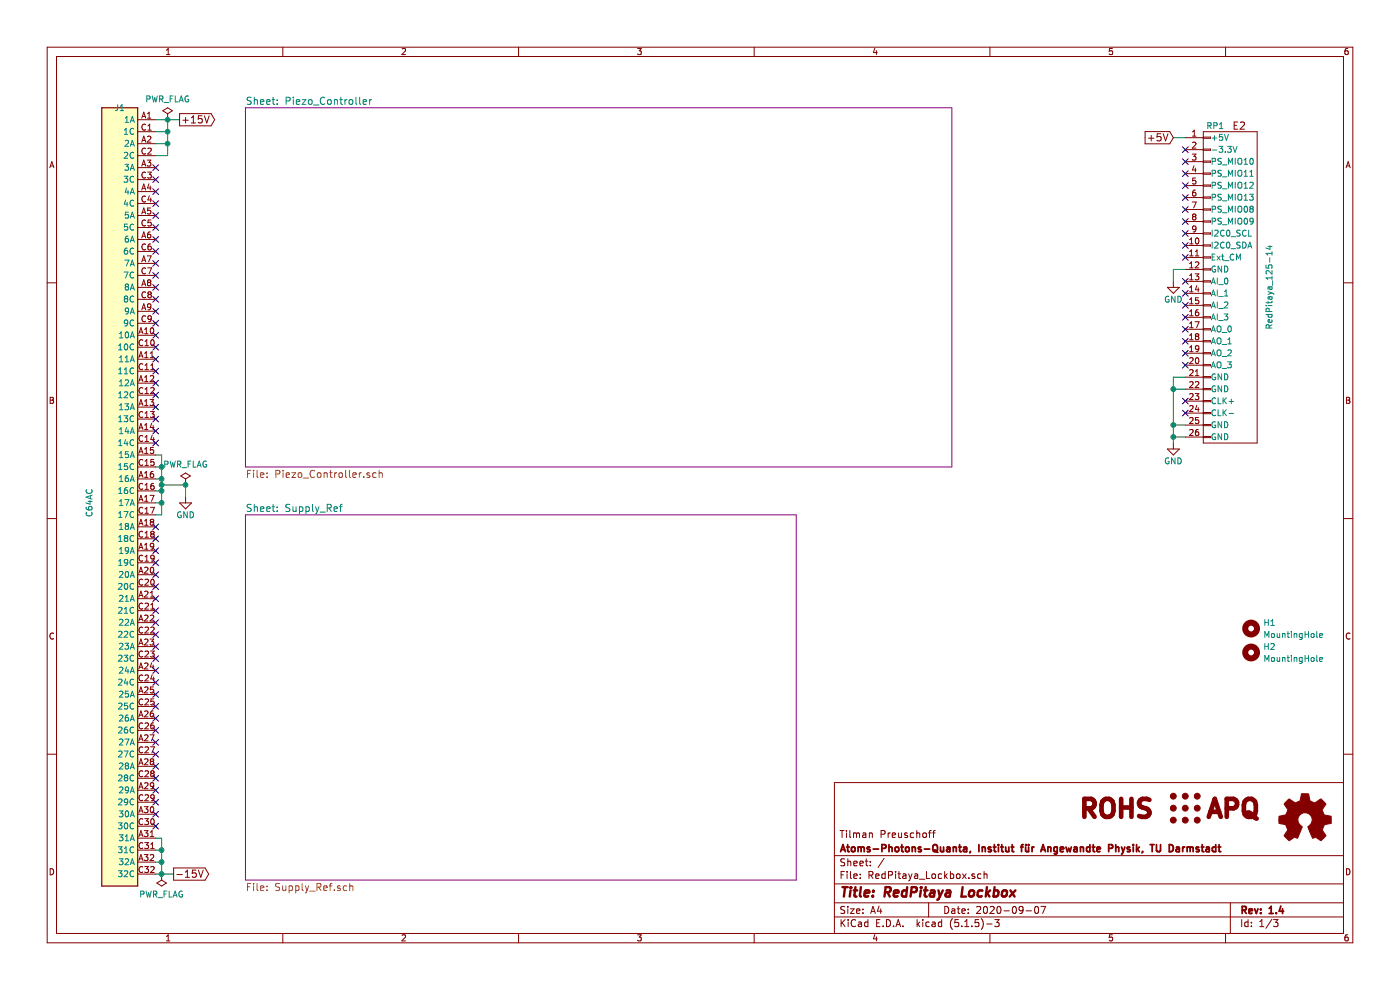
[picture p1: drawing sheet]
EESchema Schematic File Version 4
EELAYER 30 0
EELAYER END
$Descr A4 11693 8268
encoding utf-8
Sheet 1 3
Title "RedPitaya Lockbox"
Date "2020-09-07"
Rev "1.4"
Comp "Atoms-Photons-Quanta, Institut für Angewandte Physik, TU Darmstadt"
Comment1 "Tilman Preuschoff"
Comment2 ""
Comment3 ""
Comment4 ""
$EndDescr
Text GLabel 1500 1000 2    60   Output ~ 0
+15V
Text GLabel 1450 7300 2    60   Output ~ 0
-15V
Wire Wire Line
	1300 7000 1350 7000
Wire Wire Line
	1350 7000 1350 7100
Wire Wire Line
	1300 7300 1350 7300
Connection ~ 1350 7300
Wire Wire Line
	1300 7200 1350 7200
Connection ~ 1350 7200
Wire Wire Line
	1300 7100 1350 7100
Connection ~ 1350 7100
Wire Wire Line
	1400 1300 1300 1300
Wire Wire Line
	1400 1000 1400 1100
Wire Wire Line
	1300 1000 1400 1000
Connection ~ 1400 1000
Wire Wire Line
	1300 1100 1400 1100
Connection ~ 1400 1100
Wire Wire Line
	1300 1200 1400 1200
Connection ~ 1400 1200
Wire Wire Line
	1300 3800 1350 3800
Wire Wire Line
	1350 3800 1350 3900
Wire Wire Line
	1350 4300 1300 4300
Wire Wire Line
	1300 4200 1350 4200
Connection ~ 1350 4200
Wire Wire Line
	1300 4100 1350 4100
Connection ~ 1350 4100
Wire Wire Line
	1300 4000 1350 4000
Connection ~ 1350 4000
Wire Wire Line
	1300 3900 1350 3900
Connection ~ 1350 3900
Wire Wire Line
	1550 4050 1550 4150
Wire Wire Line
	1550 4050 1350 4050
Connection ~ 1350 4050
$Comp
L power:GND #PWR01
U 1 1
P 1550 4150
F 0 "#PWR01" H 1550 3900 50  0001 C CNN
F 1 "GND" H 1550 4000 50  0000 C CNN
F 2 "" H 1550 4150 50  0001 C CNN
F 3 "" H 1550 4150 50  0001 C CNN
	1    1550 4150
	1    0    0    -1  
$EndComp
$Sheet
S 2050 4300 4600 3050
U 5B053798
F0 "Supply_Ref" 60
F1 "Supply_Ref.sch" 60
$EndSheet
$Sheet
S 2050 900  5900 3000
U 5B057307
F0 "Piezo_Controller" 60
F1 "Piezo_Controller.sch" 60
$EndSheet
$Comp
L Connector:C64AC J1
U 1 1
P 1000 4200
F 0 "J1" H 1000 7500 50  0000 C CNN
F 1 "C64AC" V 1250 4200 50  0000 C CNN
F 2 "custom:Socket_DIN41612-CaseC1-AC-Male-64Pin-2rows" H 1000 4200 50  0001 C CNN
F 3 "" H 1000 4200 50  0001 C CNN
F 4 "DNF" H 1000 4200 60  0001 C CNN "Config"
F 5 "Harting" H 1000 4200 50  0001 C CNN "MFN"
F 6 "09 03 164 2919" H 1000 4200 50  0001 C CNN "PN"
	1    1000 4200
	-1   0    0    -1  
$EndComp
$Comp
L RedPitaya:RedPitaya_125-14 RP1
U 1 1
P 10100 2400
F 0 "RP1" H 10150 3750 50  0000 C CNN
F 1 "RedPitaya_125-14" V 10600 2400 50  0000 C CNN
F 2 "custom:RedPitaya_125-14" H 10100 2400 50  0001 C CNN
F 3 "" H 10100 2400 50  0001 C CNN
F 4 "" H 10100 2400 60  0001 C CNN "Connector"
F 5 "DNF" H 10100 2400 60  0001 C CNN "Config"
F 6 "Samtec" H 10100 2400 50  0001 C CNN "MFN"
F 7 "ESQ-113-44-T-D" H 10100 2400 50  0001 C CNN "PN"
	1    10100 2400
	1    0    0    -1  
$EndComp
Wire Wire Line
	9900 3250 9800 3250
Wire Wire Line
	9800 3150 9800 3250
Wire Wire Line
	9900 3150 9800 3150
Connection ~ 9800 3250
Wire Wire Line
	9900 2250 9800 2250
Wire Wire Line
	9800 2250 9800 2350
Wire Wire Line
	9800 1150 9900 1150
Wire Wire Line
	9900 3650 9800 3650
Connection ~ 9800 3650
Wire Wire Line
	9900 3550 9800 3550
Connection ~ 9800 3550
$Comp
L power:GND #PWR02
U 1 1
P 9800 2350
F 0 "#PWR02" H 9800 2100 50  0001 C CNN
F 1 "GND" H 9800 2200 50  0000 C CNN
F 2 "" H 9800 2350 50  0001 C CNN
F 3 "" H 9800 2350 50  0001 C CNN
	1    9800 2350
	1    0    0    -1  
$EndComp
$Comp
L power:GND #PWR03
U 1 1
P 9800 3700
F 0 "#PWR03" H 9800 3450 50  0001 C CNN
F 1 "GND" H 9800 3550 50  0000 C CNN
F 2 "" H 9800 3700 50  0001 C CNN
F 3 "" H 9800 3700 50  0001 C CNN
	1    9800 3700
	1    0    0    -1  
$EndComp
Wire Wire Line
	1350 7300 1450 7300
Wire Wire Line
	1350 7200 1350 7300
Wire Wire Line
	1350 7100 1350 7200
Wire Wire Line
	1400 1000 1500 1000
Wire Wire Line
	1400 1100 1400 1200
Wire Wire Line
	1400 1200 1400 1300
Wire Wire Line
	1350 4200 1350 4300
Wire Wire Line
	1350 4100 1350 4200
Wire Wire Line
	1350 4000 1350 4050
Wire Wire Line
	1350 3900 1350 4000
Wire Wire Line
	1350 4050 1350 4100
Wire Wire Line
	9800 3250 9800 3550
Wire Wire Line
	9800 3650 9800 3700
Wire Wire Line
	9800 3550 9800 3650
NoConn ~ 9900 1250
NoConn ~ 9900 1350
NoConn ~ 9900 1450
NoConn ~ 9900 1550
NoConn ~ 9900 1650
NoConn ~ 9900 1750
NoConn ~ 9900 1850
NoConn ~ 9900 1950
NoConn ~ 9900 2050
NoConn ~ 9900 2150
NoConn ~ 9900 2350
NoConn ~ 9900 2450
NoConn ~ 9900 2550
NoConn ~ 9900 2650
NoConn ~ 9900 2750
NoConn ~ 9900 2850
NoConn ~ 9900 2950
NoConn ~ 9900 3050
NoConn ~ 9900 3350
NoConn ~ 9900 3450
NoConn ~ 1300 1400
NoConn ~ 1300 1500
NoConn ~ 1300 1600
NoConn ~ 1300 1700
NoConn ~ 1300 1800
NoConn ~ 1300 1900
NoConn ~ 1300 2000
NoConn ~ 1300 2100
NoConn ~ 1300 2200
NoConn ~ 1300 2300
NoConn ~ 1300 2400
NoConn ~ 1300 2500
NoConn ~ 1300 2600
NoConn ~ 1300 2700
NoConn ~ 1300 2800
NoConn ~ 1300 2900
NoConn ~ 1300 3000
NoConn ~ 1300 3100
NoConn ~ 1300 3200
NoConn ~ 1300 3300
NoConn ~ 1300 3400
NoConn ~ 1300 3500
NoConn ~ 1300 3600
NoConn ~ 1300 3700
NoConn ~ 1300 4400
NoConn ~ 1300 4500
NoConn ~ 1300 4600
NoConn ~ 1300 4700
NoConn ~ 1300 4800
NoConn ~ 1300 4900
NoConn ~ 1300 5000
NoConn ~ 1300 5100
NoConn ~ 1300 5200
NoConn ~ 1300 5300
NoConn ~ 1300 5400
NoConn ~ 1300 5500
NoConn ~ 1300 5600
NoConn ~ 1300 5700
NoConn ~ 1300 5800
NoConn ~ 1300 5900
NoConn ~ 1300 6000
NoConn ~ 1300 6100
NoConn ~ 1300 6200
NoConn ~ 1300 6300
NoConn ~ 1300 6400
NoConn ~ 1300 6500
NoConn ~ 1300 6600
NoConn ~ 1300 6700
NoConn ~ 1300 6800
NoConn ~ 1300 6900
Text GLabel 9800 1150 0    60   Input ~ 0
+5V
$Comp
L power:PWR_FLAG #FLG0101
U 1 1
P 1400 1000
F 0 "#FLG0101" H 1400 1075 50  0001 C CNN
F 1 "PWR_FLAG" H 1400 1173 50  0000 C CNN
F 2 "" H 1400 1000 50  0001 C CNN
F 3 "~" H 1400 1000 50  0001 C CNN
	1    1400 1000
	1    0    0    -1  
$EndComp
$Comp
L power:PWR_FLAG #FLG0102
U 1 1
P 1350 7300
F 0 "#FLG0102" H 1350 7375 50  0001 C CNN
F 1 "PWR_FLAG" H 1350 7473 50  0000 C CNN
F 2 "" H 1350 7300 50  0001 C CNN
F 3 "~" H 1350 7300 50  0001 C CNN
	1    1350 7300
	-1   0    0    1   
$EndComp
$Comp
L power:PWR_FLAG #FLG0106
U 1 1
P 1550 4050
F 0 "#FLG0106" H 1550 4125 50  0001 C CNN
F 1 "PWR_FLAG" H 1550 4223 50  0000 C CNN
F 2 "" H 1550 4050 50  0001 C CNN
F 3 "~" H 1550 4050 50  0001 C CNN
	1    1550 4050
	1    0    0    -1  
$EndComp
Connection ~ 1550 4050
$Comp
L Custom_logos:Logo_APQ LOGO1
U 1 1
P 9600 6750
F 0 "LOGO1" H 9850 7025 50  0001 C CNN
F 1 "Logo_APQ" H 9850 6500 50  0001 C CNN
F 2 "custom:APQ-Logo" H 9900 6750 50  0001 C CNN
F 3 "~" H 9900 6750 50  0001 C CNN
	1    9600 6750
	1    0    0    -1  
$EndComp
$Comp
L Graphic:Logo_Open_Hardware_Small LOGO2
U 1 1
P 10900 6850
F 0 "LOGO2" H 10900 7125 50  0001 C CNN
F 1 "Logo_Open_Hardware_Small" H 10900 6625 50  0001 C CNN
F 2 "Symbol:OSHW-Logo_5.7x6mm_SilkScreen" H 10900 6850 50  0001 C CNN
F 3 "~" H 10900 6850 50  0001 C CNN
	1    10900 6850
	1    0    0    -1  
$EndComp
$Comp
L Mechanical:MountingHole H1
U 1 1
P 10450 5250
F 0 "H1" H 10550 5300 50  0000 L CNN
F 1 "MountingHole" H 10550 5200 50  0000 L CNN
F 2 "MountingHole:MountingHole_2.7mm_M2.5" H 10450 5250 50  0001 C CNN
F 3 "~" H 10450 5250 50  0001 C CNN
	1    10450 5250
	1    0    0    -1  
$EndComp
$Comp
L Mechanical:MountingHole H2
U 1 1
P 10450 5450
F 0 "H2" H 10550 5500 50  0000 L CNN
F 1 "MountingHole" H 10550 5400 50  0000 L CNN
F 2 "MountingHole:MountingHole_2.7mm_M2.5" H 10450 5450 50  0001 C CNN
F 3 "~" H 10450 5450 50  0001 C CNN
	1    10450 5450
	1    0    0    -1  
$EndComp
$Comp
L Custom_logos:Logo_ROHS LOGO3
U 1 1
P 8800 6750
F 0 "LOGO3" H 9050 7025 50  0001 C CNN
F 1 "Logo_ROHS" H 9050 6500 50  0001 C CNN
F 2 "Symbol:RoHS-Logo_6mm_SilkScreen" H 9100 6750 50  0001 C CNN
F 3 "~" H 9100 6750 50  0001 C CNN
	1    8800 6750
	1    0    0    -1  
$EndComp
$EndSCHEMATC
